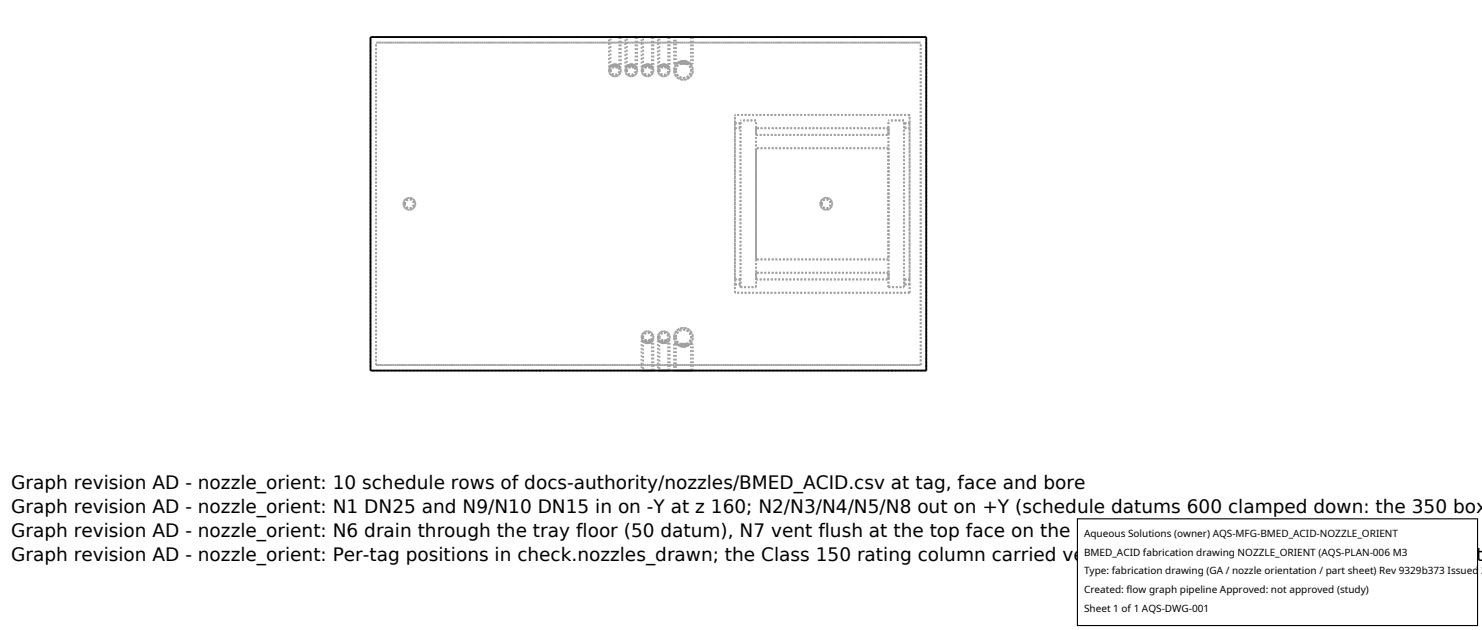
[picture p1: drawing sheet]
<svg xmlns="http://www.w3.org/2000/svg" width="212mm" height="90mm" viewBox="0 0 212 90" stroke-linecap="round" stroke-linejoin="round" font-family="sans-serif">
<g fill="none" stroke="#a0a0a0" stroke-width=".26" stroke-dasharray=".3 .3" stroke-linecap="butt">
<path d="M53.7 6.1h77.8M87 10.1l.2 .5 .6 .3 .6-.2 .3-.6-.3-.6-.5-.3-.7 .3-.2 .6M87 10.1l.2-.6 .6-.3 .6 .2 .3 .6-.3 .6-.5 .3-.7-.2-.2-.6M87 9.6h.1M87 9.6v-4.3M87 5.3h1.7M87.1 9.6h-.1M87.2 10.1l.2-.5 .4-.2 .5 .2 .2 .4-.2 .5-.5 .2-.4-.2-.2-.4M87.2 10.1l.2 .4 .4 .2 .5-.2 .2-.4-.2-.5-.5-.2-.4 .2-.2 .5M87.2 5.3h1.3M87.2 9.5l.6-.3 .4 .1 .3 .2M87.2 9.5v-4.2"/>
<path d="M87.4 9.6l.4-.2 .5 .2M87.4 9.6h.9M87.8 9.2l-.4 .1-.3 .3M87.8 9.4l-.4 .2M88.3 9.6l-.5-.2-.4 .2M88.3 9.6l-.5-.2M88.3 9.6h-.9M88.5 5.3h-1.3M88.5 9.5l-.6-.3-.4 .1-.3 .2M88.5 5.3v4.2M88.5 9.6l-.3-.3-.4-.1M88.5 9.6a.85 .85 0 0 0-1.4 0"/>
<path d="M88.5 9.6h.2M88.7 9.6h-.2M88.7 5.3h-1.7M88.7 5.3v4.3M89.3 10.1l.3 .6 .5 .2 .6-.2 .3-.6-.2-.6-.6-.3-.6 .3-.3 .6M89.3 10.1l.3-.6 .5-.3 .6 .3 .3 .6-.2 .5-.6 .3-.6-.2-.3-.6M89.3 9.6h.1M89.3 9.6v-4.3M89.3 5.3h1.7M89.4 9.6h-.1M89.5 10.1l.2-.5 .4-.2 .5 .2 .2 .4-.2 .5-.4 .2-.5-.2-.2-.4M89.5 10.1l.2 .4 .4 .2 .5-.2 .2-.4-.2-.5-.4-.2-.5 .2-.2 .5"/>
<path d="M89.5 5.3h1.3M89.5 9.5l.6-.3 .4 .1 .3 .2M89.5 9.5v-4.2M89.7 9.6l.4-.2 .5 .2M89.7 9.6h.9M90.2 9.2l-.5 .1-.3 .3M90.2 9.4l-.5 .2M90.6 9.6l-.4-.2-.5 .2M90.6 9.6l-.4-.2M90.6 9.6h-.9M90.8 5.3h-1.3M90.8 9.5l-.6-.3-.4 .1-.3 .2"/>
<path d="M90.8 5.3v4.2M90.9 9.6l-.3-.3-.4-.1M90.9 9.6a.85 .85 0 0 0-1.5 0M90.9 9.6h.1M91 9.6h-.1M91 5.3h-1.7M91 5.3v4.3M91.6 10.1l.3 .5 .5 .3 .7-.2 .2-.6-.2-.6-.6-.3-.6 .3-.3 .6M91.6 10.1l.3-.6 .5-.3 .7 .3 .2 .5-.2 .6-.6 .3-.6-.2-.3-.6M91.6 9.6h.2M91.6 9.6v-4.3M91.6 5.3h1.7"/>
<path d="M91.8 9.6h-.2M91.9 10.1l.1-.5 .5-.2 .4 .2 .2 .5-.2 .4-.4 .2-.5-.2-.1-.4M91.9 10.1l.1 .4 .5 .2 .4-.2 .2-.4-.2-.5-.4-.2-.5 .2-.1 .5M91.9 5.3h1.2M91.9 9.5l.5-.3 .4 .1 .3 .2M91.9 9.5v-4.2M92 9.6l.5-.2 .4 .2M92 9.6h.9M92.5 9.2l-.4 .1-.3 .3M92.5 9.4l-.5 .2M92.9 9.6l-.4-.2-.5 .2M92.9 9.6l-.4-.2"/>
<path d="M92.9 9.6h-.9M93.1 5.3h-1.2M93.1 9.5l-.6-.3-.4 .1-.2 .2M93.1 5.3v4.2M93.2 9.6l-.3-.3-.4-.1M93.2 9.6a.85 .85 0 0 0-1.4 0M93.2 9.6h.1M93.3 9.6h-.1M93.3 5.3h-1.7M93.3 5.3v4.3M94 10.1l.2 .5 .6 .3 .6-.2 .2-.6-.2-.6-.6-.3-.6 .3-.2 .6M94 10.1l.2-.6 .6-.3 .6 .2 .2 .6-.2 .6-.6 .3-.6-.2-.2-.6"/>
<path d="M94 9.6h.1M94 9.6v-4.3M94 5.3h1.6M94.1 9.6h-.1M94.2 10.1l.1-.5 .5-.2 .4 .2 .2 .4-.1 .5-.5 .2-.4-.2-.2-.4M94.2 10.1l.1 .4 .5 .2 .4-.2 .2-.4-.1-.5-.5-.2-.4 .2-.2 .5M94.2 5.3h1.2M94.2 9.5l.6-.3 .3 .1 .3 .2M94.2 9.5v-4.2M94.4 9.6l.4-.2 .4 .2M94.4 9.6h.8M94.8 9.2l-.4 .1-.3 .3"/>
<path d="M94.8 9.4l-.4 .2M95.2 9.6l-.4-.2-.4 .2M95.2 9.6l-.4-.2M95.2 9.6h-.8M95.4 5.3h-1.2M95.4 9.5l-.6-.3-.3 .1-.3 .2M95.4 5.3v4.2M95.5 9.6l-.3-.3-.4-.1M95.5 9.6a.85 .85 0 0 0-1.4 0M95.5 9.6h.1M95.6 9.6h-.1M95.6 5.3h-1.6"/>
<path d="M95.6 5.3v4.3M96.3 10.1l.1 .5 .3 .4 .4 .3 .5 .1 .5-.1 .4-.3 .3-.4 .1-.5v-.5l-.3-.5-.5-.3-.5-.1-.5 .1-.4 .3-.3 .4-.1 .6M96.3 10.1l.1-.6 .3-.4 .4-.3 .5-.1 .5 .1 .4 .3 .3 .4 .1 .5v.5l-.3 .5-.5 .3-.5 .1-.5-.1-.4-.3-.3-.4-.1-.5M96.3 9.1h.4M96.3 9.1v-3.8M96.3 5.3h2.6M96.5 10.1l.1-.5 .2-.3 .4-.2 .4-.1 .4 .1 .4 .2 .2 .3 .1 .4-.1 .4-.2 .4-.4 .2-.4 .1h-.4l-.3-.3-.3-.3-.1-.4M96.5 9.1h.2M96.5 9.1v-3.8M96.5 5.3h2.2M96.5 10.1l.1 .4 .2 .3 .4 .2 .4 .1h.4l.4-.3 .2-.3 .1-.4-.1-.4-.2-.4-.4-.2-.4-.1-.4 .1-.3 .2-.3 .3-.1 .5M96.7 9.1l.4-.3 .5-.1 .6 .1 .4 .3"/>
<path d="M96.7 9.1h-.4M96.7 9.1h-.2M97.1 9.1l.5-.1 .5 .1M97.1 9.1h1M97.6 8.7l-.5 .1-.4 .3M97.6 9l-.5 .1M98.1 9.1l-.5-.1-.5 .1M98.1 9.1l-.5-.1M98.1 9.1h-1M98.6 9.1a1.34 1.34 0 0 0-1.9 0M98.6 9.1l-.4-.3-.6-.1-.5 .1-.4 .3M98.6 9.1l-.5-.3-.5-.1"/>
<path d="M98.6 9.1h.1M98.6 9.1h.3M98.7 9.1h-.1M98.7 5.3h-2.2M98.7 5.3v3.8M98.9 9.1h-.3M98.9 5.3h-2.6M98.9 5.3v3.8M105 18.3h.7M105 18.3v-.7M105 17.6h.7M105 17.6v-1.2"/>
<path d="M105.7 18.3v-.7M108 17.2h-2.2M108 18.3v1M108 19.3v-1M108 19.3h18.9M126.9 18.3v1M126.9 19.3v-1M126.9 18.3h-18.9M129.1 17.2h-2.2M129.2 18.3h.7M129.2 18.3v-.7M129.2 17.6h.7"/>
<path d="M129.9 18.3v-.7M129.9 17.6v-1.2M129.9 16.4h-24.9M131.5 6.1h-77.8M132.3 5.3h-79.4M57.6 29.1l.3 .6 .5 .2 .6-.1 .3-.7-.2-.6-.6-.2-.6 .2-.3 .6M57.6 29.1l.3-.6 .5-.2 .6 .2 .3 .6-.2 .6-.6 .2-.6-.2-.3-.6M57.8 29.1l.2-.4 .5-.2 .4 .1 .2 .5-.2 .4-.4 .2-.5-.1-.2-.5M57.8 29.1l.2 .4 .5 .2 .4-.1 .2-.5-.2-.4-.4-.2-.5 .1-.2 .5M105 39.9h.7M105 39.9v-21.6M108 38.9v1"/>
<path d="M108 39.9v-1M108 37v-15.8M108 39.9h18.9M117.2 29.1l.2 .6 .6 .2 .5-.1 .3-.7-.2-.6-.6-.2-.6 .2-.2 .6M117.2 29.1l.2-.6 .6-.2 .5 .2 .3 .6-.2 .6-.6 .2-.6-.2-.2-.6M117.4 29.1l.1-.4 .5-.2 .4 .1 .2 .5-.1 .4-.5 .2-.4-.1-.2-.5M117.4 29.1l.1 .4 .5 .2 .4-.1 .2-.5-.1-.4-.5-.2-.4 .1-.2 .5M126.9 38.9v1M126.9 39.9v-1M126.9 21.2v15.8M126.9 38.9h-18.9M126.9 21.2h-18.9"/>
<path d="M126.9 37h-18.9M129.2 39.9h.7M129.9 39.9v-21.6M52.9 52.9v-47.6M53.7 52.1v-46M53.7 52.1h77.8M91.6 48.2l.3 .5 .5 .3 .7-.2 .2-.6-.2-.6-.6-.3-.6 .3-.3 .6M91.6 48.2l.3-.6 .5-.3 .7 .3 .2 .5-.2 .6-.6 .3-.6-.2-.3-.6M91.6 48.6h.2M91.6 48.6v4.3M91.6 52.9h1.7M91.8 48.6l.3 .3 .4 .1"/>
<path d="M91.8 48.6a.85 .85 0 0 0 1.4 0M91.8 48.6h-.2M91.9 48.2l.1-.5 .5-.2 .4 .2 .2 .5-.2 .4-.4 .2-.5-.2-.1-.4M91.9 48.2l.1 .4 .5 .2 .4-.2 .2-.4-.2-.5-.4-.2-.5 .2-.1 .5M91.9 52.9h1.2M91.9 48.7l.5 .3 .4-.1 .3-.2M91.9 48.7v4.2M92 48.6l.5 .2 .4-.2M92 48.6l.5 .2M92 48.6h.9M92.5 49l.4-.1 .3-.3M92.5 48.8l.4-.2"/>
<path d="M92.9 48.6l-.4 .2-.5-.2M92.9 48.6h-.9M93.1 52.9h-1.2M93.1 48.7l-.6 .3-.4-.1-.2-.2M93.1 52.9v-4.2M93.2 48.6h.1M93.3 48.6h-.1M93.3 52.9h-1.7M93.3 52.9v-4.3M94 48.2l.2 .5 .6 .3 .6-.2 .2-.6-.2-.6-.6-.3-.6 .3-.2 .6M94 48.2l.2-.6 .6-.3 .6 .2 .2 .6-.2 .6-.6 .3-.6-.2-.2-.6M94 48.6h.1"/>
<path d="M94 48.6v4.3M94 52.9h1.6M94.1 48.6l.3 .3 .4 .1M94.1 48.6a.85 .85 0 0 0 1.4 0M94.1 48.6h-.1M94.2 48.2l.1-.5 .5-.2 .4 .2 .2 .4-.1 .5-.5 .2-.4-.2-.2-.4M94.2 48.2l.1 .4 .5 .2 .4-.2 .2-.4-.1-.5-.5-.2-.4 .2-.2 .5M94.2 52.9h1.2M94.2 48.7l.6 .3 .3-.1 .3-.2M94.2 48.7v4.2M94.4 48.6l.4 .2 .4-.2M94.4 48.6l.4 .2"/>
<path d="M94.4 48.6h.8M94.8 49l.4-.1 .3-.3M94.8 48.8l.4-.2M95.2 48.6l-.4 .2-.4-.2M95.2 48.6h-.8M95.4 52.9h-1.2M95.4 48.7l-.6 .3-.3-.1-.3-.2M95.4 52.9v-4.2M95.5 48.6h.1M95.6 48.6h-.1M95.6 52.9h-1.6M95.6 52.9v-4.3"/>
<path d="M96.3 48.2l.1 .5 .3 .4 .4 .3 .5 .1 .5-.1 .4-.3 .3-.4 .1-.5v-.5l-.3-.5-.5-.3-.5-.1-.5 .1-.4 .3-.3 .4-.1 .6M96.3 48.2l.1-.6 .3-.4 .4-.3 .5-.1 .5 .1 .4 .3 .3 .4 .1 .5v.5l-.3 .5-.5 .3-.5 .1-.5-.1-.4-.3-.3-.4-.1-.5M96.3 49.1h.4M96.3 49.1v3.8M96.3 52.9h2.6M96.5 48.2l.1-.5 .2-.3 .4-.2 .4-.1 .4 .1 .4 .2 .2 .3 .1 .4-.1 .4-.2 .4-.4 .2-.4 .1h-.4l-.3-.3-.3-.3-.1-.4M96.5 49.1h.2M96.5 49.1v3.8M96.5 52.9h2.2M96.5 48.2l.1 .4 .2 .3 .4 .2 .4 .1h.4l.4-.3 .2-.3 .1-.4-.1-.4-.2-.4-.4-.2-.4-.1-.4 .1-.3 .2-.3 .3-.1 .5M96.7 49.1a1.34 1.34 0 0 0 1.9 0M96.7 49.1l.4 .3 .5 .1 .6-.1 .4-.3"/>
<path d="M96.7 49.1l.4 .3 .5 .1M96.7 49.1h-.4M96.7 49.1h-.2M97.1 49.1l.5 .1 .5-.1M97.1 49.1l.5 .1M97.1 49.1h1M97.6 49.5l.5-.1 .5-.3M97.6 49.2l.5-.1M98.1 49.1l-.5 .1-.5-.1M98.1 49.1h-1M98.6 49.1l-.4 .3-.6 .1-.5-.1-.4-.3M98.6 49.1h.3"/>
<path d="M98.6 49.1h.1M98.7 49.1h-.1M98.7 52.9h-2.2M98.7 52.9v-3.8M98.9 49.1h-.3M98.9 52.9h-2.6M98.9 52.9v-3.8M105 40.6h.7M105 40.6v-.7M105 41.8v-25.4M105 41.8v-1.2M105.7 40.6v-.7"/>
<path d="M105.8 41h2.2M105.8 41v-23.8M108 41v-23.8M126.9 41h2.2M126.9 41v-23.8M129.1 41v-23.8M129.2 40.6h.7M129.2 40.6v-.7M129.9 40.6v-.7M129.9 41.8v-25.4M129.9 41.8v-1.2M129.9 41.8h-24.9"/>
<path d="M131.5 52.1h-77.8M131.5 52.1v-46M132.3 52.9v-47.6M132.3 52.9h-79.4"/>
</g>
<path d="M52.9 5.3h79.4v47.6h-79.4z" fill="none" stroke="#000" stroke-width=".26"/>
<path d="M153.9 74.1h57.1v15.2h-57.1z" fill="#fff" stroke="#000" stroke-width=".16"/>
<g font-size="2.6">
<text x="1.6" y="69.8">Graph revision AD - nozzle_orient: 10 schedule rows of docs-authority/nozzles/BMED_ACID.csv at tag, face and bore</text>
<text x="1.6" y="73.3">Graph revision AD - nozzle_orient: N1 DN25 and N9/N10 DN15 in on -Y at z 160; N2/N3/N4/N5/N8 out on +Y (schedule datums 600 clamped down: the 350 box</text>
<text x="1.6" y="76.7">Graph revision AD - nozzle_orient: N6 drain through the tray floor (50 datum), N7 vent flush at the top face on the beam (800 datum predates the box, W12)</text>
<text x="1.6" y="80.2">Graph revision AD - nozzle_orient: Per-tag positions in check.nozzles_drawn; the Class 150 rating column carried verbatim as text - no flange drawn (duty sect</text>
</g>
<g font-size="1.4">
<text x="154.8" y="76.6">Aqueous Solutions (owner) AQS-MFG-BMED_ACID-NOZZLE_ORIENT</text>
<text x="154.8" y="79.3">BMED_ACID fabrication drawing NOZZLE_ORIENT (AQS-PLAN-006 M3</text>
<text x="154.8" y="82">Type: fabrication drawing (GA / nozzle orientation / part sheet) Rev 9329b373 Issued 2</text>
<text x="154.8" y="84.7">Created: flow graph pipeline Approved: not approved (study)</text>
<text x="154.8" y="87.4">Sheet 1 of 1 AQS-DWG-001</text>
</g>
</svg>
